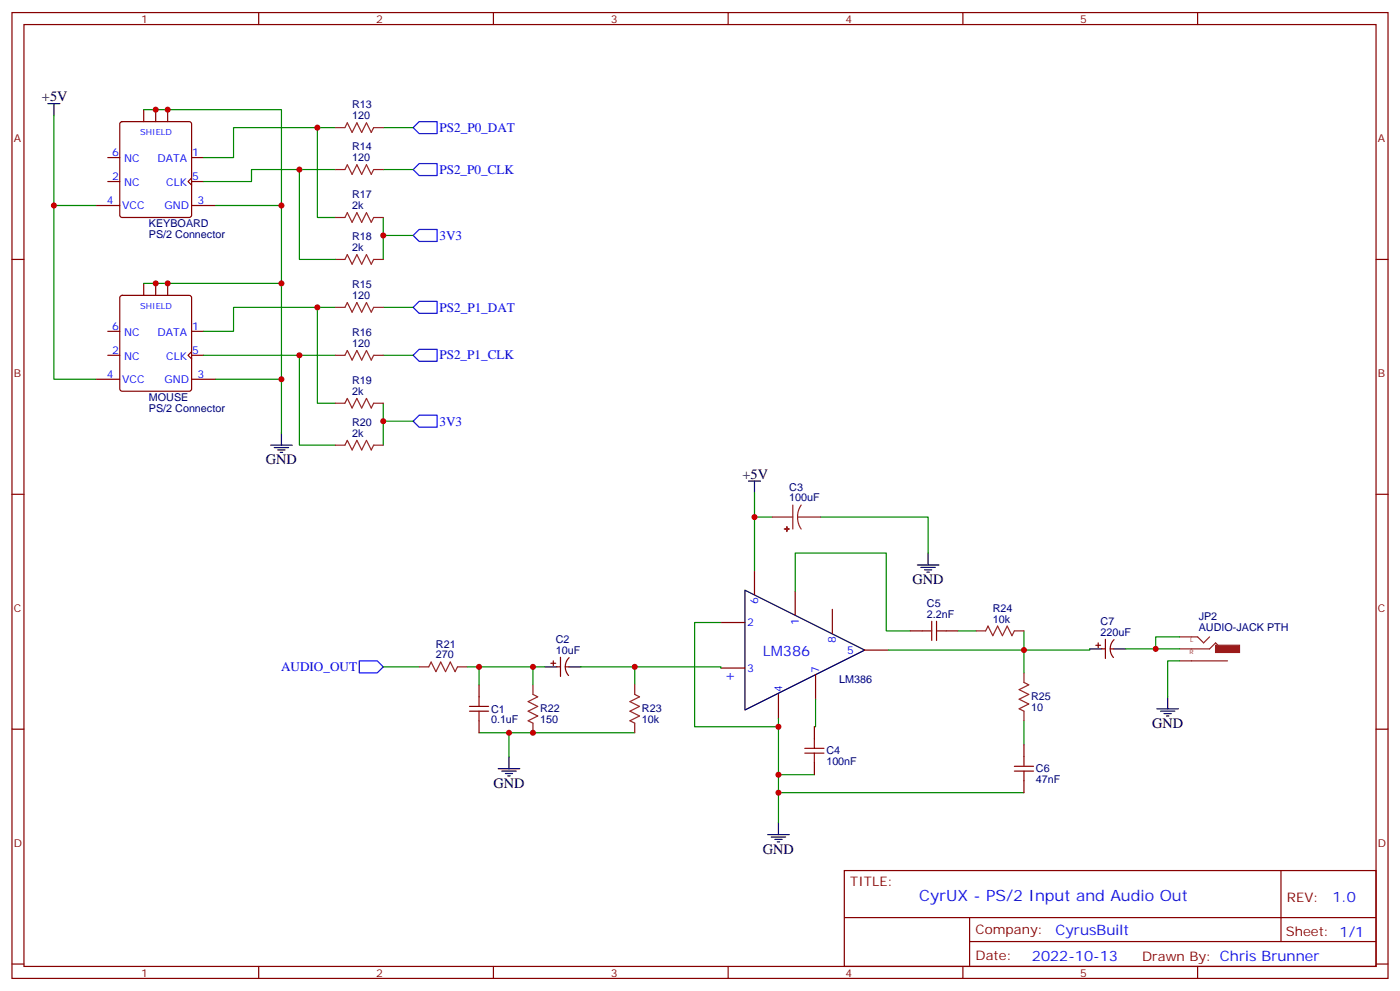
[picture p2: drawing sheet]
<svg xmlns="http://www.w3.org/2000/svg" width="412mm" height="292mm" viewBox="0 0 412 292" stroke-linecap="round" stroke-linejoin="round" font-family="sans-serif">
<g fill="none" stroke="#870000" stroke-width=".35">
<path d="M3.5 3.7h405.4v284.3h-405.4zM7.1 7.2h398.2v277.3h-398.2zM76.2 3.7v3.5M145.3 3.7v3.5M214.5 3.7v3.5M283.6 3.7v3.5M352.8 3.7v3.5M35.5 36l.5-.2h19.7l.5 .2 .2 .5v26.8l-.2 .5-.5 .2h-19.7l-.5-.2-.2-.5v-26.8zM42.3 32.3v3.5M45.9 32.3v3.5M49.4 32.3v3.5M31.7 46.4h3.6"/>
<path d="M31.7 53.4h3.6M56.4 52.4l-1 1 1 1.1M56.4 46.4h3.6M56.4 53.4h3.6M3.5 76.4h3.6M28.2 60.5h7.1M56.4 60.5h7.1M405.3 76.4h3.6M31.7 97.5h3.6M35.5 87.2l.5-.2h19.7l.5 .2 .2 .5v26.8l-.2 .5-.5 .2h-19.7l-.5-.3-.2-.4v-26.8zM42.3 83.4v3.6M45.9 83.4v3.6"/>
<path d="M49.4 83.4v3.6M56.4 97.5h3.6M28.2 111.7h7.1M31.7 104.6h3.6M56.4 103.5l-1 1.1 1 1.1M56.4 104.6h3.6M56.4 111.7h7.1M3.5 145.5h3.6M405.3 145.5h3.6M222.2 168.1v7.1M234.2 174.1v7.1M245.2 179.4v7"/>
<path d="M162.3 195.3h1.4M163 194.6v1.4M164 196.3h1.1M165.1 193.5v5.6M166.5 196.3h1.1M167.6 193.6a3.8 3.8 0 0 0-.1 5.3M212.4 196.7h7M212.4 183.3h7M240.2 198.8v7M254.7 191.4h7.1M268.1 185.7h3.5M278.7 185.7h3.5"/>
<path d="M322.8 190h1.4M323.5 189.3v1.4M324.6 191h1M325.6 188.2v5.7M327 191h1.1M328.2 188.3a3.8 3.8 0 0 0-.2 5.3M3.5 214.7h3.6M141.1 201.6v3.5M141.1 212.2v3.5M229.3 204.4v7.1M239.9 214v3.5M301.6 219.3v3.5"/>
<path d="M405.3 214.7h3.6M239.9 224.5v3.6M301.6 229.8v3.6M248.7 256.3h156.6v28.2h-156.6zM377.3 256.3v20.9M248.7 270.1h156.5M285.6 277.2h119.6M285.6 270.1v14.2M3.5 283.8h3.6M76.2 284.5v3.5M145.3 284.5v3.5M214.5 284.5v3.5"/>
<path d="M283.6 284.5v3.5M352.8 284.5v3.5M405.3 283.8h3.6"/>
</g>
<g fill="none" stroke="#000" stroke-width=".35">
<path d="M14.1 30.5h3.5M15.9 30.5v3.5M79.7 131.1h6.4M80.8 131.8h4.2M81.8 132.5h2.2M82.5 133.2h.8M82.9 127.5v3.6M220.5 141.6h3.5M222.2 141.6v3.6M219.4 173.7l35.3 17.7-35.3 17.6zM270.2 166.3h6.4M271.3 167h4.2"/>
<path d="M272.3 167.7h2.2M273 168.5h.8M273.4 162.8v3.5M160.5 196.3h3.5M167.6 196.3h3.5M321 191h3.6M328.1 191h3.5M340.8 208.7h6.3M341.8 209.4h4.3M342.9 210.1h2.1M343.6 210.8h.7M344 205.1v3.6"/>
<path d="M146.8 226.3h6.3M147.8 227h4.2M148.9 227.7h2.1M149.6 228.4h.7M149.9 222.8v3.5M226.1 245.7h6.4M227.2 246.4h4.2M228.2 247.1h2.2M229 247.8h.7M229.3 242.2v3.5"/>
</g>
<g fill="none" stroke="#008700" stroke-width=".35">
<path d="M15.9 34v26.5h12.3M42.3 32.3h40.6v28.2M93.5 37.6v26.4h5.3M98.8 37.6h-30v8.8h-8.8M112.9 37.6h8.8M88.2 49.9v26.5h10.6M98.8 49.9h-24.7v3.5h-14.1M112.9 49.9h8.8M15.9 60.5v51.2h12.3M63.5 60.5h19.4v67M112.9 64v12.4M112.9 69.3h8.8"/>
<path d="M42.3 83.4h40.6M93.5 90.5v28.2h5.3M98.8 90.5h-30v7h-8.8M112.9 90.5h8.8M60 104.6h38.8M63.5 111.7h19.4M88.2 104.6v26.5h10.6M112.9 104.6h8.8M112.9 118.7v12.4M112.9 124h8.8M222.2 145.2v22.9M222.2 152.2h5.3"/>
<path d="M241.7 152.2h31.7v10.6M234.2 174.1v-11.3h26.9v22.9h7M112.9 196.3h10.6M137.6 196.3h22.9M141.1 196.3v5.3M157 196.3v5.3M171.1 196.3h41.3v.4M187 196.3v5.3M212.4 183.3h-7.8v30.7h24.7M282.2 185.7h5.3M301.6 185.7v5.7h-39.8M321 191v.4h-19.4v6.7"/>
<path d="M331.6 191h15.9M347.5 187.5h-7.1v3.5M347.5 194.6h-3.5v10.5M141.1 215.7h45.9M149.9 215.7v7.1M229.3 211.5v30.7M240.2 205.8v8.2h-.3M301.6 212.2v7.1M229.3 228.1h10.6M229.3 233.4h72.3"/>
</g>
<path d="M123.5 35.8h5.3v3.5h-5.3l-1.8-1.7zM121.7 49.9l1.8-1.7h5.3v3.5h-5.3zM121.7 69.3l1.8-1.7h5.3v3.5h-5.3zM121.7 90.5l1.8-1.8h5.3v3.6h-5.3zM123.5 102.8h5.3v3.6h-5.3l-1.8-1.8zM121.7 124l1.8-1.8h5.3v3.6h-5.3zM105.8 194.6h5.3l1.8 1.7-1.8 1.8h-5.3z" fill="none" stroke="#00f" stroke-width=".35"/>
<g fill="none" stroke="#8c2424" stroke-width=".35">
<path d="M98.8 37.6h2.8l.7-1.4 1.4 2.8 1.4-2.8 1.4 2.8 1.4-2.8 1.5 2.8 .7-1.4h2.8M98.8 49.9h2.8l.7-1.4 1.4 2.8 1.4-2.8 1.4 2.8 1.4-2.8 1.5 2.8 .7-1.4h2.8M98.8 64h2.8l.7-1.4 1.4 2.8 1.4-2.8 1.4 2.8 1.4-2.8 1.5 2.8 .7-1.4h2.8M98.8 76.4h2.8l.7-1.4 1.4 2.8 1.4-2.8 1.4 2.8 1.4-2.8 1.5 2.8 .7-1.4h2.8M98.8 90.5h2.8l.7-1.4 1.4 2.8 1.4-2.8 1.4 2.8 1.4-2.8 1.5 2.8 .7-1.4h2.8M98.8 104.6h2.8l.7-1.4 1.4 2.8 1.4-2.8 1.4 2.8 1.4-2.8 1.5 2.8 .7-1.4h2.8M98.8 118.7h2.8l.7-1.4 1.4 2.8 1.4-2.8 1.4 2.8 1.4-2.8 1.5 2.8 .7-1.4h2.8M98.8 131.1h2.8l.7-1.5 1.4 2.9 1.4-2.9 1.4 2.9 1.4-2.9 1.5 2.9 .7-1.4h2.8M227.5 152.2h6M233.5 148.7v7.1M234.9 152.2l.3 1.9 .8 1.7M234.9 152.2h6.8"/>
<path d="M236 148.7l-.8 1.7-.3 1.8M123.5 196.3h2.8l.7-1.4 1.4 2.8 1.4-2.8 1.4 2.8 1.4-2.8 1.5 2.8 .7-1.4h2.8M287.5 185.7h2.8l.7-1.4 1.5 2.8 1.4-2.8 1.4 2.8 1.4-2.8 1.4 2.8 .7-1.4h2.8M301.6 198.1v2.8l1.4 .7-2.8 1.4 2.8 1.4-2.8 1.4 2.8 1.5-2.8 1.4 1.4 .7v2.8M347.5 187.5h5.3l1.7 1.8 1.8-1.8M347.5 191h8.8l1.8-1.7 1.7 1.7M347.5 194.6h14.1M157 201.6v2.8l1.4 .7-2.8 1.5 2.8 1.4-2.8 1.4 2.8 1.4-2.8 1.4 1.4 .7v2.8M187 201.6v2.8l1.4 .7-2.8 1.5 2.8 1.4-2.8 1.4 2.8 1.4-2.8 1.4 1.4 .7v2.8"/>
</g>
<g fill="#8c2424" stroke="#8c2424" stroke-width=".35">
<path d="M358.1 190h7v2.1h-7z"/>
<path d="M231.8 155v1.5z"/>
<path d="M231.1 155.7l1.4 .1z"/>
</g>
<g fill="none" stroke="#a10000" stroke-width=".35">
<path d="M271.6 185.7h2.9M274.5 182.9v5.7M275.9 185.7h2.8M275.9 182.9v5.7M138.3 209.4h5.6M138.3 208h5.6M141.1 205.1v2.9M141.1 209.4v2.8M239.9 217.5v2.8M237.1 221.7h5.6M237.1 220.3h5.6M239.9 221.7v2.8"/>
<path d="M298.8 227h5.6M298.8 225.6h5.6M301.6 222.8v2.8M301.6 227v2.8"/>
</g>
<g fill="#c00">
<circle cx="15.9" cy="60.5" r=".88"/>
<circle cx="82.9" cy="111.7" r=".88"/>
<circle cx="45.9" cy="83.4" r=".88"/>
<circle cx="82.9" cy="83.4" r=".88"/>
<circle cx="49.4" cy="83.4" r=".88"/>
<circle cx="45.9" cy="32.3" r=".88"/>
<circle cx="82.9" cy="60.5" r=".88"/>
<circle cx="49.4" cy="32.3" r=".88"/>
<circle cx="93.5" cy="90.5" r=".88"/>
<circle cx="88.2" cy="104.6" r=".88"/>
<circle cx="93.5" cy="37.6" r=".88"/>
<circle cx="112.9" cy="69.3" r=".88"/>
<circle cx="112.9" cy="124" r=".88"/>
<circle cx="149.9" cy="215.7" r=".88"/>
<circle cx="141.1" cy="196.3" r=".88"/>
<circle cx="157" cy="196.3" r=".88"/>
<circle cx="187" cy="196.3" r=".88"/>
<circle cx="229.3" cy="214" r=".88"/>
<circle cx="222.3" cy="152.2" r=".88"/>
<circle cx="229.3" cy="228.1" r=".88"/>
<circle cx="301.6" cy="191.4" r=".88"/>
<circle cx="229.3" cy="233.4" r=".88"/>
<circle cx="340.4" cy="191" r=".88"/>
<circle cx="157" cy="215.7" r=".88"/>
<circle cx="88.2" cy="49.9" r=".88"/>
</g>
<text font-size="4.6" fill="#00f" x="270.8" y="265.3">CyrUX - PS/2 Input and Audio Out</text>
<g font-size="4.2">
<text x="12.3" y="29.8">+5V</text>
<text x="78.3" y="136.7">GND</text>
<text x="218.7" y="140.9">+5V</text>
<text x="268.8" y="172">GND</text>
<text x="339.4" y="214.3">GND</text>
<text x="145.3" y="232">GND</text>
<text x="224.7" y="251.4">GND</text>
</g>
<g font-size="4.2" fill="#00f">
<text x="224.7" y="193.1">LM386</text>
<text x="213.4" y="200.2">+</text>
<text x="392.5" y="265.6">1.0</text>
<text x="310.9" y="275.1">CyrusBuilt</text>
<text x="304" y="282.9">2022-10-13</text>
</g>
<g font-size="3.9" fill="#00f">
<text x="129.5" y="38.8">PS2_P0_DAT</text>
<text x="129.4" y="51.1">PS2_P0_CLK</text>
<text x="129.5" y="70.7">3V3</text>
<text x="129.5" y="91.7">PS2_P1_DAT</text>
<text x="129.4" y="105.8">PS2_P1_CLK</text>
<text x="129.5" y="125.3">3V3</text>
<text x="82.8" y="197.5">AUDIO_OUT</text>
</g>
<g font-size="3.9" fill="#800">
<text x="250.5" y="260.9">TITLE:</text>
<text x="379.1" y="265.6">REV:</text>
<text x="287.4" y="275.1">Company:</text>
<text x="378.7" y="275.7">Sheet: 1/1</text>
<text x="287.4" y="282.8">Date:</text>
<text x="336.4" y="282.8">Drawn By: Chris Brunner</text>
</g>
<g font-size="3.2" fill="#800">
<text x="41.6" y="6.7">1</text>
<text x="110.8" y="6.7">2</text>
<text x="179.9" y="6.7">3</text>
<text x="249.1" y="6.7">4</text>
<text x="318.2" y="6.7">5</text>
<text x="4.1" y="41.8">A</text>
<text x="405.9" y="41.8">A</text>
<text x="4.1" y="110.9">B</text>
<text x="405.9" y="110.9">B</text>
<text x="4.1" y="180.1">C</text>
<text x="405.9" y="180.1">C</text>
<text x="4.1" y="249.2">D</text>
<text x="405.9" y="249.2">D</text>
<text x="41.6" y="287.5">1</text>
<text x="110.8" y="287.5">2</text>
<text x="179.9" y="287.5">3</text>
<text x="249.1" y="287.5">4</text>
<text x="318.2" y="287.5">5</text>
</g>
<g font-size="3.2" fill="#000080">
<text x="103.7" y="35.1">120</text>
<text x="103.7" y="31.9">R13</text>
<text x="103.7" y="47.4">120</text>
<text x="103.7" y="44.3">R14</text>
<text x="103.7" y="58.4">R17</text>
<text x="103.7" y="61.6">2k</text>
<text x="43.9" y="70.1">PS/2 Connector</text>
<text x="43.9" y="66.9">KEYBOARD</text>
<text x="103.7" y="70.7">R18</text>
<text x="103.7" y="73.9">2k</text>
<text x="103.7" y="88">120</text>
<text x="103.7" y="84.8">R15</text>
<text x="103.7" y="98.9">R16</text>
<text x="103.7" y="102.1">120</text>
<text x="103.7" y="113">R19</text>
<text x="43.9" y="118.1">MOUSE</text>
<text x="103.7" y="116.2">2k</text>
<text x="43.9" y="121.3">PS/2 Connector</text>
<text x="103.7" y="125.4">R20</text>
<text x="103.7" y="128.6">2k</text>
<text x="232.5" y="147.6">100uF</text>
<text x="232.5" y="144.5">C3</text>
<text x="273.1" y="178.7">C5</text>
<text x="273.1" y="181.9">2.2nF</text>
<text x="292.5" y="183.3">10k</text>
<text x="292.5" y="180.1">R24</text>
<text x="324.2" y="184">C7</text>
<text x="353.1" y="185.7">AUDIO-JACK PTH</text>
<text x="353.1" y="182.5">JP2</text>
<text x="128.4" y="190.7">R21</text>
<text x="163.7" y="189.3">C2</text>
<text x="324.2" y="187.1">220uF</text>
<text x="128.4" y="193.9">270</text>
<text x="163.7" y="192.4">10uF</text>
<text x="247.2" y="200.9">LM386</text>
<text x="144.6" y="209.8">C1</text>
<text x="159.1" y="209.7">R22</text>
<text x="189.1" y="209.7">R23</text>
<text x="303.7" y="209.4">10</text>
<text x="303.7" y="206.2">R25</text>
<text x="144.6" y="213">0.1uF</text>
<text x="159.1" y="212.9">150</text>
<text x="189.1" y="212.9">10k</text>
<text x="243.4" y="225.3">100nF</text>
<text x="243.4" y="222.1">C4</text>
<text x="305.2" y="227.4">C6</text>
<text x="305.2" y="230.6">47nF</text>
</g>
<g font-size="3.2" fill="#00f">
<text x="33.1" y="46">6</text>
<text x="36.6" y="47.8">NC</text>
<text x="46.4" y="47.8">DATA</text>
<text x="56.6" y="46">1</text>
<text x="33.1" y="53.1">2</text>
<text x="56.6" y="53.1">5</text>
<text x="36.6" y="54.9">NC</text>
<text x="49" y="54.9">CLK</text>
<text x="31.5" y="60.1">4</text>
<text x="36" y="61.6">VCC</text>
<text x="48.5" y="61.6">GND</text>
<text x="58.2" y="60.1">3</text>
<text x="33.1" y="97.2">6</text>
<text x="36.6" y="99">NC</text>
<text x="46.4" y="99">DATA</text>
<text x="56.6" y="97.2">1</text>
<text x="33.1" y="104.2">2</text>
<text x="36.6" y="106">NC</text>
<text x="49" y="106">CLK</text>
<text x="56.6" y="104.2">5</text>
<text x="31.5" y="111.3">4</text>
<text x="36" y="112.7">VCC</text>
<text x="48.5" y="112.7">GND</text>
<text x="58.2" y="111.3">3</text>
<text x="223.3" y="177.9" transform="rotate(-90 223.3 177.9)">6</text>
<text x="220.1" y="184.3">2</text>
<text x="235.3" y="183.9" transform="rotate(-90 235.3 183.9)">1</text>
<text x="246.2" y="189.2" transform="rotate(-90 246.2 189.2)">8</text>
<text x="220.1" y="197.7">3</text>
<text x="249.5" y="192.4">5</text>
<text x="230.4" y="203.7" transform="rotate(-90 230.4 203.7)">4</text>
<text x="241.3" y="198.1" transform="rotate(-90 241.3 198.1)">7</text>
</g>
<g font-size="2.5" fill="#00f">
<text x="41.3" y="39.8">SHIELD</text>
<text x="41.3" y="90.9">SHIELD</text>
</g>
<g font-size="1.8" fill="#8d2323">
<text x="350.6" y="188.9">L</text>
<text x="350.4" y="192.5">R</text>
</g>
</svg>
